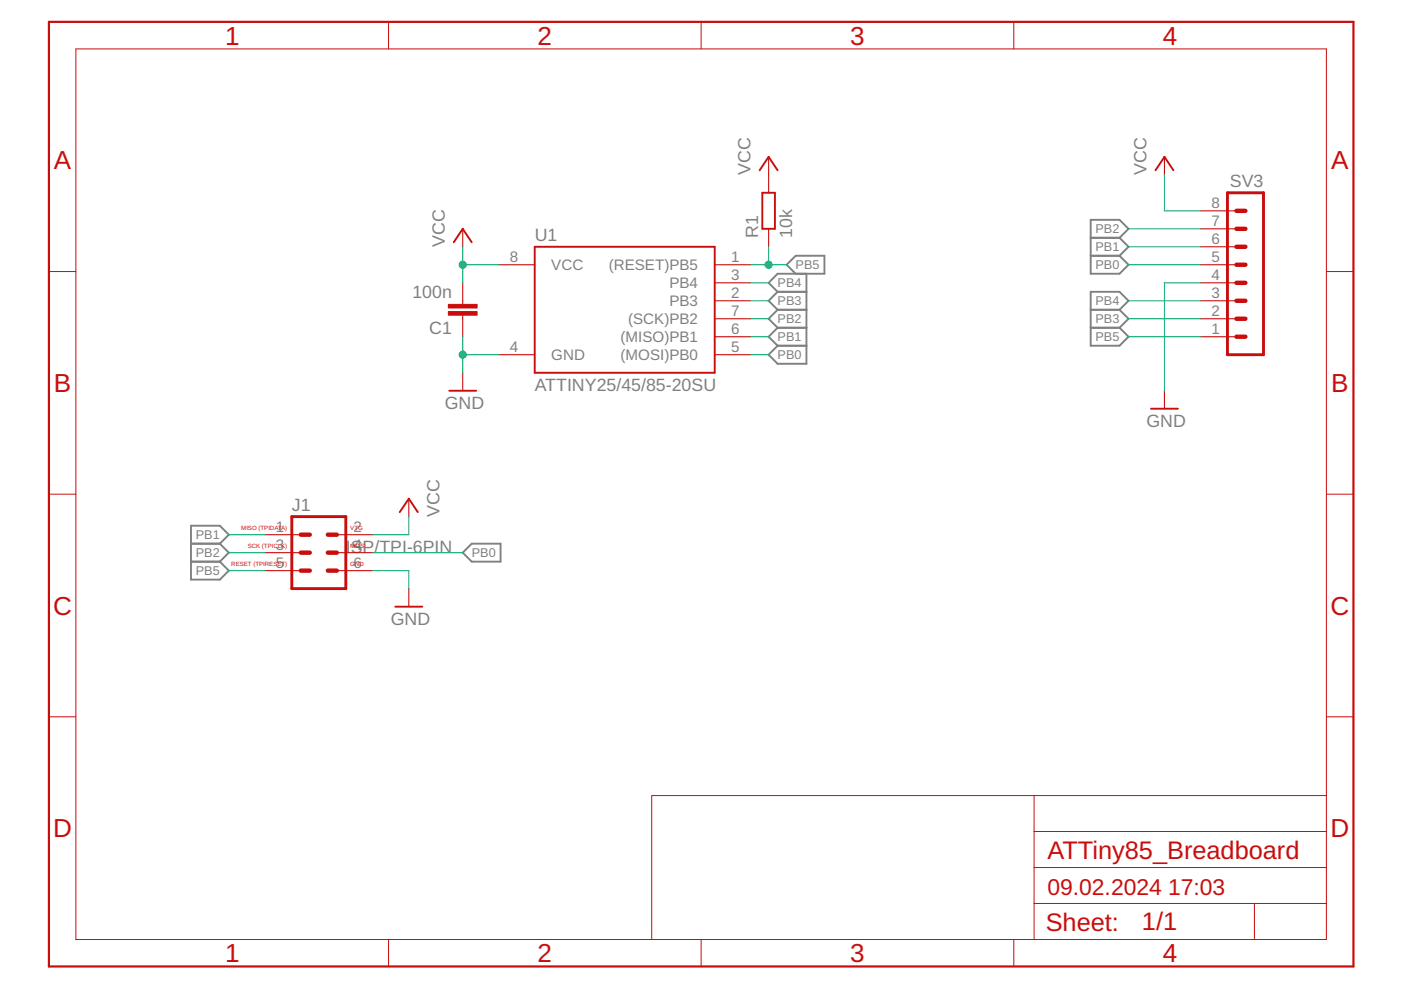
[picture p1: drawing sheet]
<svg xmlns="http://www.w3.org/2000/svg" width="297mm" height="210mm" viewBox="0 0 297 210" stroke-linecap="round" stroke-linejoin="round" font-family="sans-serif">
<g fill="none" stroke="#808080" stroke-width=".4">
<path d="M168.7 58l-1.9-1.9 1.9-1.9h6.1v3.8h-9.9l-1.9 2 1.9 1.9M171 58v19.1h-6.1l-1.9-1.9 1.9-1.9M231.2 50.4h6.2M231.2 54.2h6.2M237.4 50.4l1.9-1.9-1.9-1.9h-6.2v11.4h6.2l1.9-1.9-1.9-1.9M237.4 50.4l1.9 1.9-1.9 1.9M164.9 61.9l-1.9 1.9 1.9 1.9M164.9 61.9h6.1M164.9 65.7h6.1M164.9 69.5h6.1M164.9 65.7l-1.9 1.9 1.9 1.9M164.9 69.5l-1.9 1.9 1.9 1.9"/>
<path d="M164.9 73.3h6.1M231.2 65.7h6.2M231.2 69.5h6.2M237.4 65.7l1.9-1.9-1.9-1.9h-6.2v11.4h6.2l1.9-1.9-1.9-1.9M237.4 65.7l1.9 1.9-1.9 1.9M40.5 119.1h6.1M40.5 115.3h6.1M46.6 115.3l1.9 1.9-1.9 1.9M46.6 115.3l1.9-1.9-1.9-1.9h-6.1v11.4h6.1l1.9-1.9-1.9-1.9M98.1 117.2l1.9-1.9h6.1v3.8h-6.1z"/>
</g>
<path d="M260.2 40.9h7.7v34.3h-7.7zM61.9 109.5h11.4v15.3h-11.4z" fill="none" stroke="#c90d0c" stroke-width=".61"/>
<g fill="none" stroke="#c90d0c" stroke-width=".93">
<path d="M262.1 56.1h2M262.1 60h2M262.1 44.7h2M262.1 48.5h2M262.1 52.3h2M262.1 63.8h2M262.1 67.6h2M262.1 71.4h2M63.8 113.4h1.9M63.8 117.2h1.9M69.5 113.4h1.9M69.5 117.2h1.9"/>
<path d="M63.8 121h1.9M69.5 121h1.9"/>
</g>
<g fill="none" stroke="#c90d0c" stroke-width=".23">
<path d="M163 33.3v7.6M246.9 33.3v3.8M98.1 48.5v3.8M98.1 60v4.5M105.7 56.1h7.7M151.5 60h7.7M151.5 56.1h7.7M163 48.5v3.8M254.5 60h7.6M254.5 56.1h7.6M254.5 52.3h7.6M254.5 48.5h7.6"/>
<path d="M254.5 44.7h7.6M98.1 66.8v4.6M98.1 79v3.8M105.7 75.2h7.7M151.5 63.8h7.7M151.5 67.6h7.7M151.5 71.4h7.7M151.5 75.2h7.7M254.5 63.8h7.6M254.5 67.6h7.6M254.5 71.4h7.6M246.9 82.8v3.9"/>
<path d="M56.2 113.4h7.6M56.2 117.2h7.6M71.4 113.4h7.6M71.4 117.2h7.6M86.7 105.7v3.8M56.2 121h7.6M71.4 121h7.6M86.7 124.8v3.8"/>
</g>
<path d="M161.1 36.1l1.9-2.8 1.9 2.8M245 36.1l1.9-2.8 1.9 2.8M96.2 51.4l1.9-2.9 1.9 2.9M113.4 52.3h38.1v26.7h-38.1zM161.6 40.9h2.7v7.6h-2.7zM95.2 82.8h5.8M244 86.7h5.7M84.8 108.6l1.9-2.9 1.9 2.9M83.8 128.6h5.7" fill="none" stroke="#c90d0c" stroke-width=".4"/>
<g fill="#c90d0c" stroke="#c90d0c" stroke-width=".21">
<path d="M95.1 64.5h6.1v.8h-6.1z"/>
<path d="M95.1 66.1h6.1v.7h-6.1z"/>
</g>
<g fill="none" stroke="#c90d0c" stroke-width=".21">
<path d="M16.1 10.4h265.1v188.8h-265.1zM82.4 4.6v5.8M148.7 4.6v5.8M214.9 4.6v5.8M10.4 57.6h5.7M281.2 57.6h5.8M10.4 104.8h5.7M281.2 104.8h5.8M10.4 152h5.7M281.2 152h5.8M219.2 168.7v30.5M219.2 176.3h62"/>
<path d="M281.2 168.7h-143v30.5M82.4 199.2v5.7M148.7 199.2v5.7M214.9 199.2v5.7M219.2 191.6h62M219.2 183.9h62M266 191.6v7.6"/>
</g>
<path d="M10.4 4.6h276.6v200.3h-276.6z" fill="none" stroke="#c90d0c" stroke-width=".47"/>
<g fill="none" stroke="#0dab76" stroke-width=".23">
<path d="M246.9 37.1v7.6h7.6M98.1 52.3v7.7M98.1 56.1h7.6M159.2 56.1h7.6M159.2 60h3.8M163 52.3v3.8M239.3 56.1h15.2M239.3 48.5h15.2M239.3 52.3h15.2M254.5 60h-7.6v22.8M98.1 71.4v7.6M98.1 75.2h7.6"/>
<path d="M159.2 75.2h3.8M159.2 63.8h3.8M159.2 67.6h3.8M159.2 71.4h3.8M239.3 63.8h15.2M239.3 67.6h15.2M239.3 71.4h15.2M48.5 113.4h7.7M48.5 117.2h7.7M79 117.2h19.1M86.7 109.5v3.9h-7.7M48.5 121h7.7"/>
<path d="M79 121h7.7v3.8"/>
</g>
<g fill="#0dab76" stroke="#0dab76" stroke-width=".21">
<circle cx="98.1" cy="56.1" r=".76"/>
<circle cx="98.1" cy="75.2" r=".76"/>
<circle cx="163" cy="56.1" r=".76"/>
</g>
<g font-size="5.5" fill="#c90d0c">
<text x="47.7" y="9.5">1</text>
<text x="114" y="9.5">2</text>
<text x="180.3" y="9.5">3</text>
<text x="246.6" y="9.5">4</text>
<text x="11.4" y="35.9">A</text>
<text x="282.2" y="35.9">A</text>
<text x="11.4" y="83.1">B</text>
<text x="282.2" y="83.1">B</text>
<text x="11.2" y="130.3">C</text>
<text x="282.1" y="130.3">C</text>
<text x="11.2" y="177.5">D</text>
<text x="282.1" y="177.5">D</text>
<text x="47.7" y="204">1</text>
<text x="114" y="204">2</text>
<text x="180.3" y="204">3</text>
<text x="246.6" y="204">4</text>
</g>
<g font-size="5.4" fill="#c90d0c">
<text x="222.1" y="182">ATTiny85_Breadboard</text>
<text x="221.7" y="197.5">Sheet:</text>
<text x="242.1" y="197.3">1/1</text>
</g>
<g font-size="4.8" fill="#c90d0c">
<text x="222.1" y="189.7">09.02.2024</text>
<text x="247.7" y="189.7">17:03</text>
</g>
<g font-size="3.8" fill="#808080">
<text x="159.2" y="37.1" transform="rotate(-90 159.2 37.1)">VCC</text>
<text x="243.1" y="37.1" transform="rotate(-90 243.1 37.1)">VCC</text>
<text x="260.7" y="39.7">SV3</text>
<text x="94.3" y="52.3" transform="rotate(-90 94.3 52.3)">VCC</text>
<text x="113.4" y="51.2">U1</text>
<text x="160.7" y="50.4" transform="rotate(-90 160.7 50.4)">R1</text>
<text x="167.9" y="50.4" transform="rotate(-90 167.9 50.4)">10k</text>
<text x="87.4" y="63.2">100n</text>
<text x="91" y="70.8">C1</text>
<text x="113.4" y="82.8">ATTINY25/45/85-20SU</text>
<text x="94.3" y="86.7">GND</text>
<text x="243.1" y="90.5">GND</text>
<text x="61.9" y="108.4">J1</text>
<text x="93.2" y="109.5" transform="rotate(-90 93.2 109.5)">VCC</text>
<text x="73.3" y="117.2">I</text>
<text x="74.4" y="117.2">SP/TPI-6PIN</text>
<text x="82.9" y="132.4">GND</text>
</g>
<g font-size="3.2" fill="#808080">
<text x="256.8" y="48">7</text>
<text x="256.8" y="44.2">8</text>
<text x="256.8" y="51.8">6</text>
<text x="108.1" y="55.6">8</text>
<text x="116.9" y="57.3">VCC</text>
<text x="129.1" y="57.3">(RESET)PB5</text>
<text x="155" y="59.4">3</text>
<text x="155" y="55.6">1</text>
<text x="256.8" y="59.4">4</text>
<text x="256.8" y="55.6">5</text>
<text x="141.9" y="61.1">PB4</text>
<text x="141.9" y="64.9">PB3</text>
<text x="155" y="63.2">2</text>
<text x="256.8" y="63.2">3</text>
<text x="133.2" y="68.7">(SCK)PB2</text>
<text x="155" y="67.1">7</text>
<text x="155" y="70.9">6</text>
<text x="256.8" y="70.9">1</text>
<text x="256.8" y="67.1">2</text>
<text x="108.1" y="74.7">4</text>
<text x="116.9" y="76.4">GND</text>
<text x="131.6" y="72.5">(MISO)PB1</text>
<text x="131.6" y="76.4">(MOSI)PB0</text>
<text x="155" y="74.7">5</text>
<text x="58.5" y="112.8">1</text>
<text x="74.9" y="112.8">2</text>
<text x="58.5" y="116.6">3</text>
<text x="74.9" y="116.6">4</text>
<text x="58.5" y="120.5">5</text>
<text x="74.9" y="120.5">6</text>
</g>
<g font-size="2.7" fill="#808080">
<text x="232.3" y="49.5">PB2</text>
<text x="232.3" y="53.3">PB1</text>
<text x="168.7" y="57.1">PB5</text>
<text x="232.3" y="57.1">PB0</text>
<text x="164.9" y="64.7">PB3</text>
<text x="164.9" y="60.9">PB4</text>
<text x="232.3" y="64.7">PB4</text>
<text x="164.9" y="68.5">PB2</text>
<text x="232.3" y="68.5">PB3</text>
<text x="164.9" y="72.4">PB1</text>
<text x="164.9" y="76.2">PB0</text>
<text x="232.3" y="72.4">PB5</text>
<text x="41.5" y="118.1">PB2</text>
<text x="41.5" y="114.3">PB1</text>
<text x="100" y="118.1">PB0</text>
<text x="41.5" y="121.9">PB5</text>
</g>
<g font-size="1.3" fill="#c90d0c">
<text x="51.2" y="112.4">MISO (TPIDATA)</text>
<text x="74.3" y="112.4">VTG</text>
<text x="49" y="120">RESET (TPIRESET)</text>
<text x="52.5" y="116.2">SCK (TPICLK)</text>
<text x="74.3" y="116.2">MOSI</text>
<text x="74.3" y="120">GND</text>
</g>
</svg>
